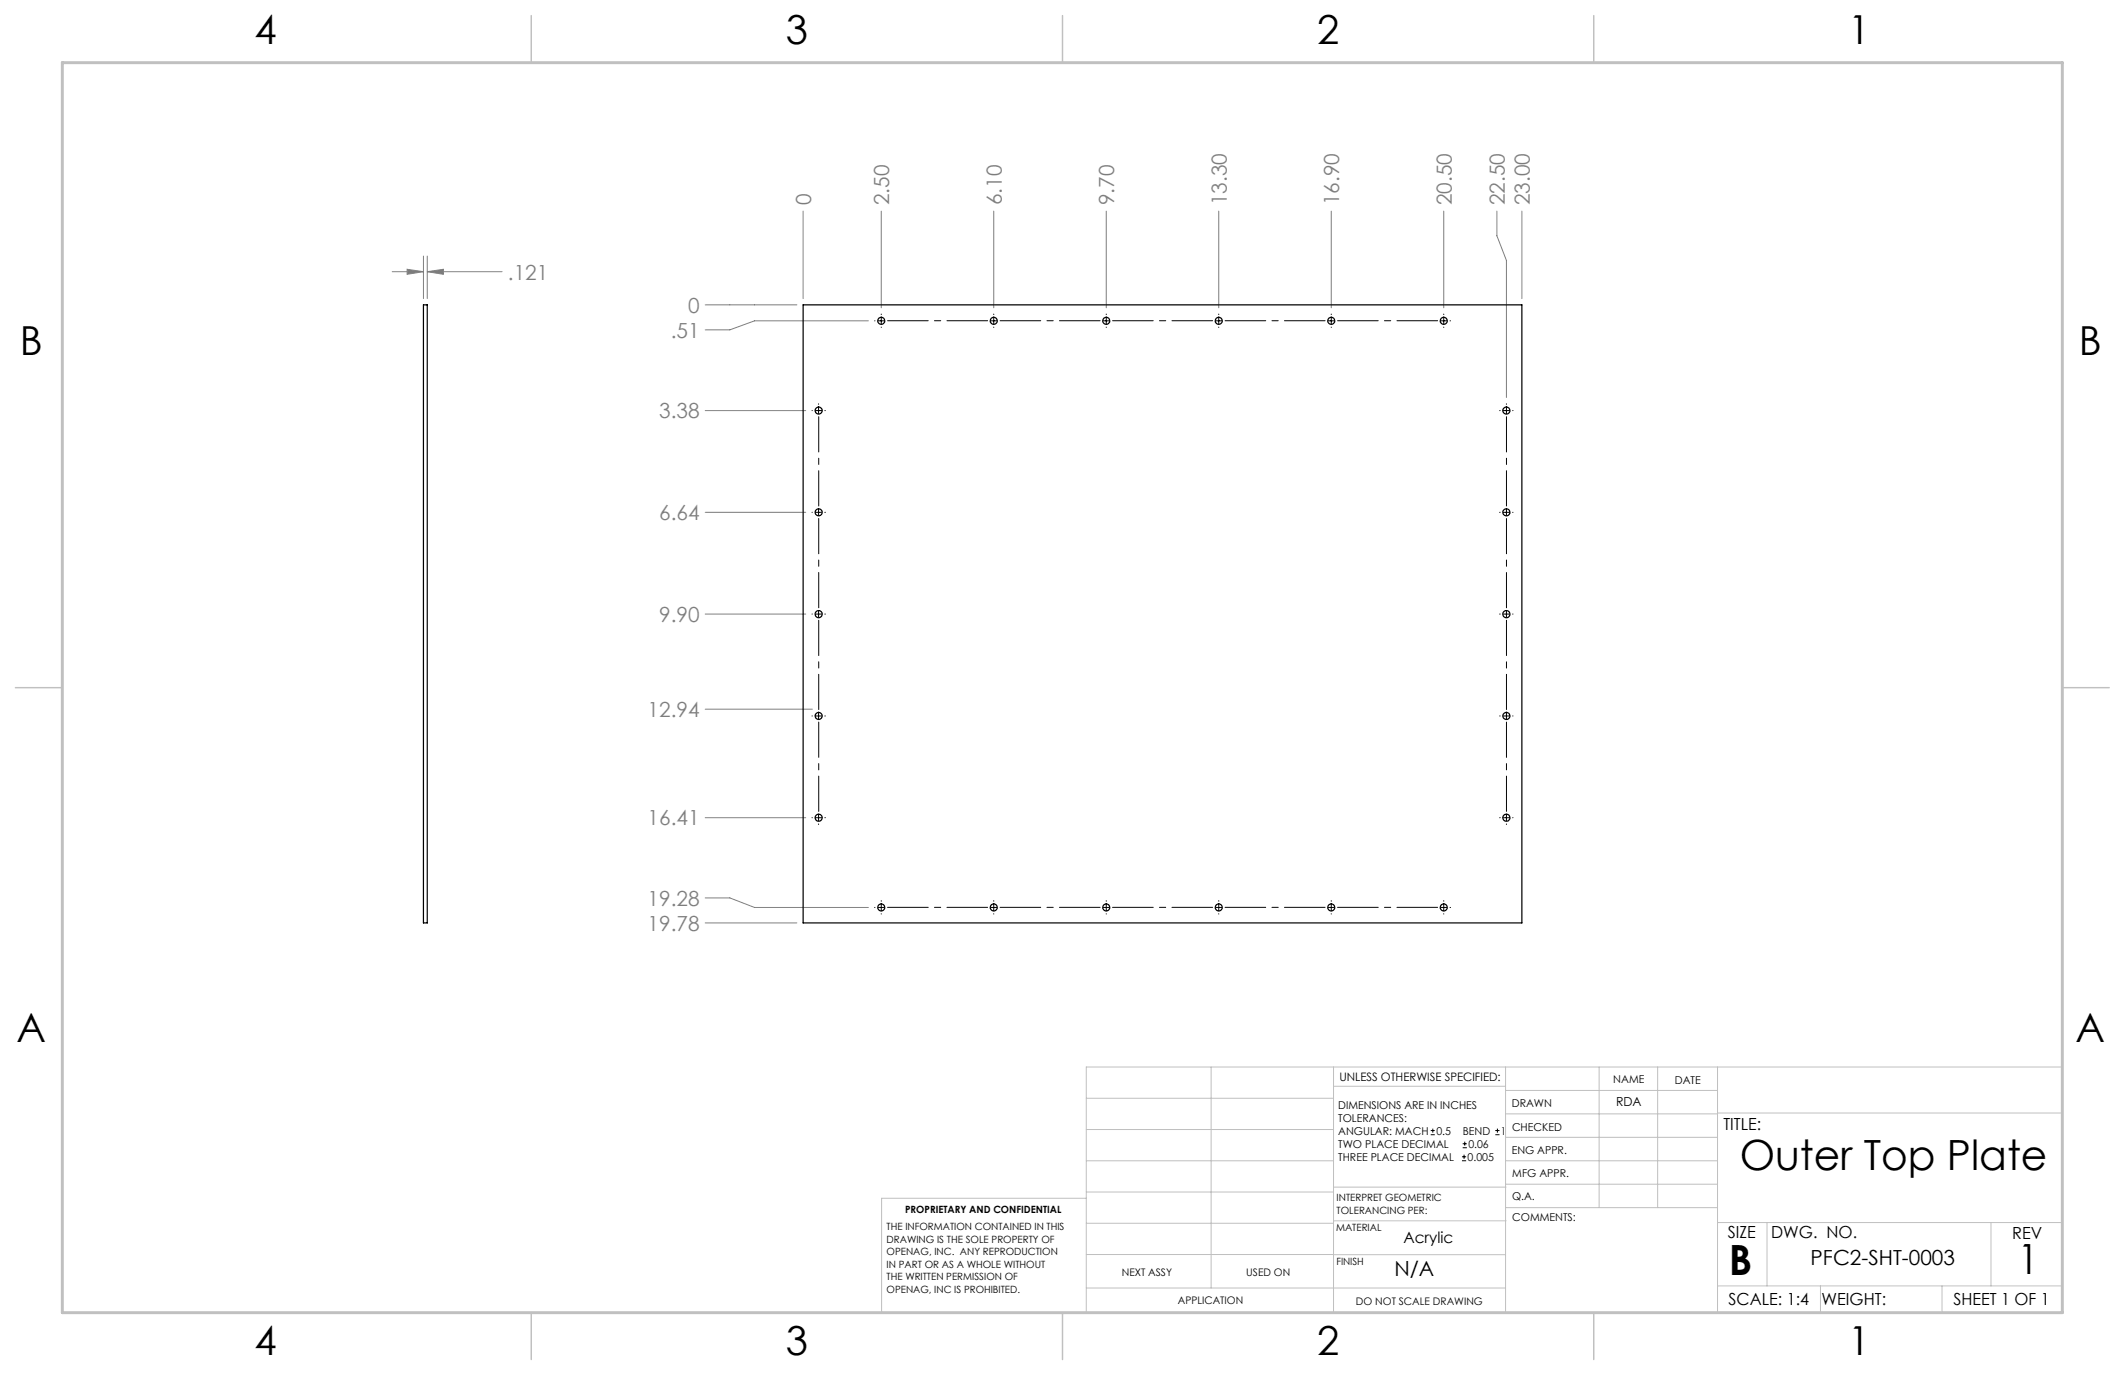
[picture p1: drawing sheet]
<svg xmlns="http://www.w3.org/2000/svg" width="432mm" height="279mm" viewBox="0 0 432 279" stroke-linecap="round" stroke-linejoin="round" font-family="sans-serif">
<g fill="none" stroke="#000" stroke-width=".2">
<path d="M177.7 65.2h.1M178.4 65.2h1.3M179.1 63.8v.1M179.1 64.6v1.2M179.1 66.5h.1M201.3 65.2h1.3M201.9 63.8v.1M201.9 64.6v1.2M201.9 66.5h.1M224.2 65.2h1.2M224.8 63.8v.1M224.8 64.6v1.2"/>
<path d="M224.8 66.5h.1M247 65.2h1.3M247.7 63.8v.1M247.7 64.6v1.2M247.7 66.5h.1M269.9 65.2h1.2M270.5 63.8v.1M270.5 64.6v1.2M270.5 66.5h.1M292.7 65.2h1.3M293.4 63.8v.1M293.4 64.6v1.2"/>
<path d="M293.4 66.5h.1M294.6 65.2h.1M165 83.4h.1M165.7 83.4h1.3M166.3 82.1v.1M166.3 82.8v1.3M167.6 83.4h.1M304.7 83.4h.1M305.5 83.4h1.2M306.1 82.1v.1M306.1 82.8v1.3M307.4 83.4h.1"/>
<path d="M165 104.1h.1M165.7 104.1h1.3M166.3 103.5v1.2M167.6 104.1h.1M304.7 104.1h.1M305.5 104.1h1.2M306.1 103.5v1.2M307.4 104.1h.1M165 124.8h.1M165.7 124.8h1.3M166.3 124.1v1.3M167.6 124.8h.1"/>
<path d="M304.7 124.8h.1M305.5 124.8h1.2M306.1 124.1v1.3M307.4 124.8h.1M165 145.5h.1M165.7 145.5h1.3M166.3 144.9v1.2M167.6 145.5h.1M304.7 145.5h.1M305.5 145.5h1.2M306.1 144.9v1.2M307.4 145.5h.1"/>
<path d="M165 166.2h.1M165.7 166.2h1.3M166.3 165.5v1.3M166.3 167.4v.1M167.6 166.2h.1M304.7 166.2h.1M305.5 166.2h1.2M306.1 165.5v1.3M306.1 167.4v.1M307.4 166.2h.1M177.7 184.4h.1M178.4 184.4h1.3"/>
<path d="M179.1 183v.1M179.1 183.8v1.2M179.1 185.7h.1M201.3 184.4h1.3M201.9 183v.1M201.9 183.8v1.2M201.9 185.7h.1M224.2 184.4h1.2M224.8 183v.1M224.8 183.8v1.2M224.8 185.7h.1M247 184.4h1.3"/>
<path d="M247.7 183v.1M247.7 183.8v1.2M247.7 185.7h.1M269.9 184.4h1.2M270.5 183v.1M270.5 183.8v1.2M270.5 185.7h.1M292.7 184.4h1.3M293.4 183v.1M293.4 183.8v1.2M293.4 185.7h.1M294.6 184.4h.1"/>
<path d="M290.7 230.6h.8M290.7 229.7h.8M291.1 229.3v.9M297.1 235.9h.8M297.1 235.1h.8M297.2 233.2h.9M297.2 232.4h.9M297.5 234.6v.9M297.6 232v.8M303.8 230.6h.9M303.8 229.7h.9M304.3 229.3v.9"/>
</g>
<g fill="none" stroke="#808080" stroke-width=".2">
<path d="M79.7 55.2h6.3M82.7 54.7l3.3 .5-3.3 .5zM86 52v8.7M86.8 55.2l3.3-.5v1zM86.8 52v8.7M86.8 55.2h15.2M163.2 42.9v17.8M179.1 42.9v19.6M201.9 42.9v19.6M224.8 42.9v19.6M247.6 42.9v19.6M270.5 42.9v19.6"/>
<path d="M293.4 42.9v19.6M304.2 42.9v5l1.9 5v27.9M309.2 42.9v17.8M143.3 61.9h18.6M176.5 65.2h-23.2l-5 1.8h-5M143.3 83.4h20.4M143.3 104.1h20.4M143.3 124.8h20.4M143.3 144.1h21.8M143.3 166.2h20.4M143.3 182.5h5l5 1.9h23.2M143.3 187.5h18.6"/>
</g>
<path d="M180.4 65.2h20.3M203.2 65.2h20.3M226.1 65.2h20.3M248.9 65.2h20.4M271.8 65.2h20.3M180.4 184.4h20.3M203.2 184.4h20.3M226.1 184.4h20.3M248.9 184.4h20.4M271.8 184.4h20.3" fill="none" stroke="#000" stroke-width=".2" stroke-dasharray="15.2 1.3 1.3 1.3" stroke-dashoffset="7"/>
<path d="M166.4 102.8v-18.1M306.1 102.8v-18.1M166.4 123.5v-18.1M306.1 123.5v-18.1M166.4 144.2v-18.2M306.1 144.2v-18.2M166.4 164.9v-18.2M306.1 164.9v-18.2" fill="none" stroke="#000" stroke-width=".2" stroke-dasharray="15.2 1.3 1.3 1.3" stroke-dashoffset="8.1"/>
<g fill="none" stroke="#c0c0c0" stroke-width=".2">
<path d="M246.1 216.8v44.9M271 216.8v49.9M305.9 216.8v49.9M324.9 216.8v28.6M336.8 216.8v28.6M349 216.8v49.9M220.7 235.9h50.3M220.7 229.5h50.3M220.7 223.2h50.3M271 220.7h34.9M305.9 231.1h43.1M305.9 226.3h43.1"/>
<path d="M305.9 221.6h43.1M305.9 235.9h43.1M349 226.2h70.1M220.7 243.5h-41.6v23.2h240v-49.9h-198.4v49.9M220.7 248.6h50.3M220.7 242.2h50.3M220.7 254.9h50.3M271 255h34.9M271 248.1h35M271 241.2h35M305.9 240.6h43.1M306 245.4h43"/>
<path d="M349 248.4h70.1M359.1 248.4v12.9M404.6 248.4v12.9M220.7 261.7h85.2M349 261.3h70.1M369.9 261.3v5.4M394.6 261.3v5.4"/>
</g>
<path d="M107.9 3.2v9.5M215.9 3.2v9.5M323.8 3.2v9.5M3.1 139.7h9.6M419.1 139.7h9.5M107.9 266.7v9.6M215.9 266.7v9.6M323.8 266.7v9.6" fill="none" stroke="#c0c0c0" stroke-width=".3"/>
<path d="M12.7 12.7h406.4v254h-406.4z" fill="none" stroke="#c0c0c0" stroke-width=".6"/>
<path d="M82.7 54.7l3.3 .5-3.3 .5zM86.8 55.2l3.3-.5v1z" fill="#808080"/>
<g fill="none" stroke="#000" stroke-width=".25">
<path d="M86 61.9h.8v125.6h-.8zM163.2 61.9h146v125.6h-146z"/>
<circle cx="179.1" cy="65.2" r=".73"/>
<circle cx="201.9" cy="65.2" r=".73"/>
<circle cx="224.8" cy="65.2" r=".73"/>
<circle cx="247.7" cy="65.2" r=".73"/>
<circle cx="270.5" cy="65.2" r=".73"/>
<circle cx="293.4" cy="65.2" r=".73"/>
<circle cx="166.3" cy="83.4" r=".72"/>
<circle cx="306.1" cy="83.4" r=".73"/>
<circle cx="166.4" cy="104.1" r=".72"/>
<circle cx="306.1" cy="104.1" r=".73"/>
<circle cx="166.3" cy="124.8" r=".72"/>
<circle cx="306.1" cy="124.8" r=".73"/>
<circle cx="166.3" cy="145.5" r=".72"/>
<circle cx="306.1" cy="145.5" r=".73"/>
<circle cx="166.4" cy="166.2" r=".72"/>
<circle cx="306.1" cy="166.2" r=".73"/>
<circle cx="179.1" cy="184.4" r=".72"/>
<circle cx="201.9" cy="184.4" r=".72"/>
<circle cx="224.8" cy="184.4" r=".72"/>
<circle cx="247.7" cy="184.4" r=".72"/>
<circle cx="270.5" cy="184.4" r=".72"/>
<circle cx="293.4" cy="184.4" r=".72"/>
</g>
<g font-size="8.5">
<text x="353.5" y="237.7">Outer Top Plate</text>
<text x="351.3" y="259">B</text>
<text x="410" y="258.9">1</text>
</g>
<g font-size="8.1">
<text x="51.7" y="9">4</text>
<text x="159.7" y="9">3</text>
<text x="267.6" y="9">2</text>
<text x="375.6" y="9">1</text>
<text x="4" y="72">B</text>
<text x="422.4" y="72">B</text>
<text x="3.3" y="211.7">A</text>
<text x="421.7" y="211.7">A</text>
<text x="51.7" y="275.2">4</text>
<text x="159.7" y="275.2">3</text>
<text x="267.6" y="275.2">2</text>
<text x="375.6" y="275.2">1</text>
</g>
<g font-size="4.2" fill="#808080">
<text x="164.8" y="41.7" transform="rotate(-90 164.8 41.7)">0</text>
<text x="180.7" y="41.7" transform="rotate(-90 180.7 41.7)">2.50</text>
<text x="203.6" y="41.7" transform="rotate(-90 203.6 41.7)">6.10</text>
<text x="226.4" y="41.7" transform="rotate(-90 226.4 41.7)">9.70</text>
<text x="249.3" y="41.7" transform="rotate(-90 249.3 41.7)">13.30</text>
<text x="272.1" y="41.7" transform="rotate(-90 272.1 41.7)">16.90</text>
<text x="295" y="41.7" transform="rotate(-90 295 41.7)">20.50</text>
<text x="305.8" y="41.7" transform="rotate(-90 305.8 41.7)">22.50</text>
<text x="310.9" y="41.7" transform="rotate(-90 310.9 41.7)">23.00</text>
<text x="103.2" y="56.8">.121</text>
<text x="139.8" y="63.5">0</text>
<text x="136.3" y="68.6">.51</text>
<text x="133.9" y="85">3.38</text>
<text x="133.9" y="105.7">6.64</text>
<text x="133.9" y="126.4">9.90</text>
<text x="131.6" y="145.7">12.94</text>
<text x="131.6" y="167.7">16.41</text>
<text x="131.6" y="184">19.28</text>
<text x="131.6" y="189.1">19.78</text>
</g>
<g font-size="4.2">
<text x="367.9" y="257">PFC2-SHT-0003</text>
<text x="283.3" y="259.2">N/A</text>
</g>
<g font-size="3.4">
<text x="350.2" y="229.5">TITLE:</text>
<text x="351.1" y="251.6">SIZE</text>
<text x="359.9" y="251.6">DWG. NO.</text>
<text x="408.9" y="251.7">REV</text>
<text x="351.2" y="265.2">SCALE: 1:4</text>
<text x="370.1" y="265.3">WEIGHT:</text>
<text x="396.9" y="265.2">SHEET 1 OF 1</text>
</g>
<text font-size="3.2" x="285.2" y="252.6">Acrylic</text>
<text font-size="2.5" x="328.4" y="224.8">RDA</text>
<text font-size="2.4" x="272.2" y="219.7">UNLESS OTHERWISE SPECIFIED:</text>
<g font-size="2.2">
<text x="327.8" y="220.1">NAME</text>
<text x="340.3" y="220.2">DATE</text>
<text x="271.9" y="225.3">DIMENSIONS ARE IN INCHES</text>
<text x="271.9" y="227.9">TOLERANCES:</text>
<text x="307.2" y="224.9">DRAWN</text>
<text x="271.9" y="233.2">TWO PLACE DECIMAL</text>
<text x="271.9" y="230.6">ANGULAR: MACH</text>
<text x="291.9" y="230.6">0.5</text>
<text x="297.2" y="230.6">BEND</text>
<text x="298.4" y="233.2">0.06</text>
<text x="305" y="230.6">1</text>
<text x="307.3" y="229.8">CHECKED</text>
<text x="271.9" y="235.9">THREE PLACE DECIMAL</text>
<text x="298.2" y="235.9">0.005</text>
<text x="307.2" y="234.5">ENG APPR.</text>
<text x="307.3" y="239.2">MFG APPR.</text>
<text x="307.3" y="243.9">Q.A.</text>
<text x="307.3" y="248.1">COMMENTS:</text>
</g>
<g font-size="2.1">
<text x="227.9" y="259.2">NEXT ASSY</text>
<text x="253.3" y="259.2">USED ON</text>
<text x="239.3" y="265">APPLICATION</text>
<text x="275.5" y="265.1">DO NOT SCALE DRAWING</text>
</g>
<g font-size="2">
<text x="271.6" y="244.1">INTERPRET GEOMETRIC</text>
<text x="180.2" y="250">THE INFORMATION CONTAINED IN THIS</text>
<text x="183.9" y="246.4">PROPRIETARY AND CONFIDENTIAL</text>
<text x="271.5" y="250.2">MATERIAL</text>
<text x="271.6" y="246.6">TOLERANCING PER:</text>
<text x="180.2" y="252.5">DRAWING IS THE SOLE PROPERTY OF</text>
<text x="180.2" y="255.1">OPENAG, INC. ANY REPRODUCTION</text>
<text x="180.2" y="257.6">IN PART OR AS A WHOLE WITHOUT</text>
<text x="271.5" y="257">FINISH</text>
<text x="180.2" y="260.1">THE WRITTEN PERMISSION OF</text>
<text x="180.2" y="262.6">OPENAG, INC IS PROHIBITED.</text>
</g>
</svg>
